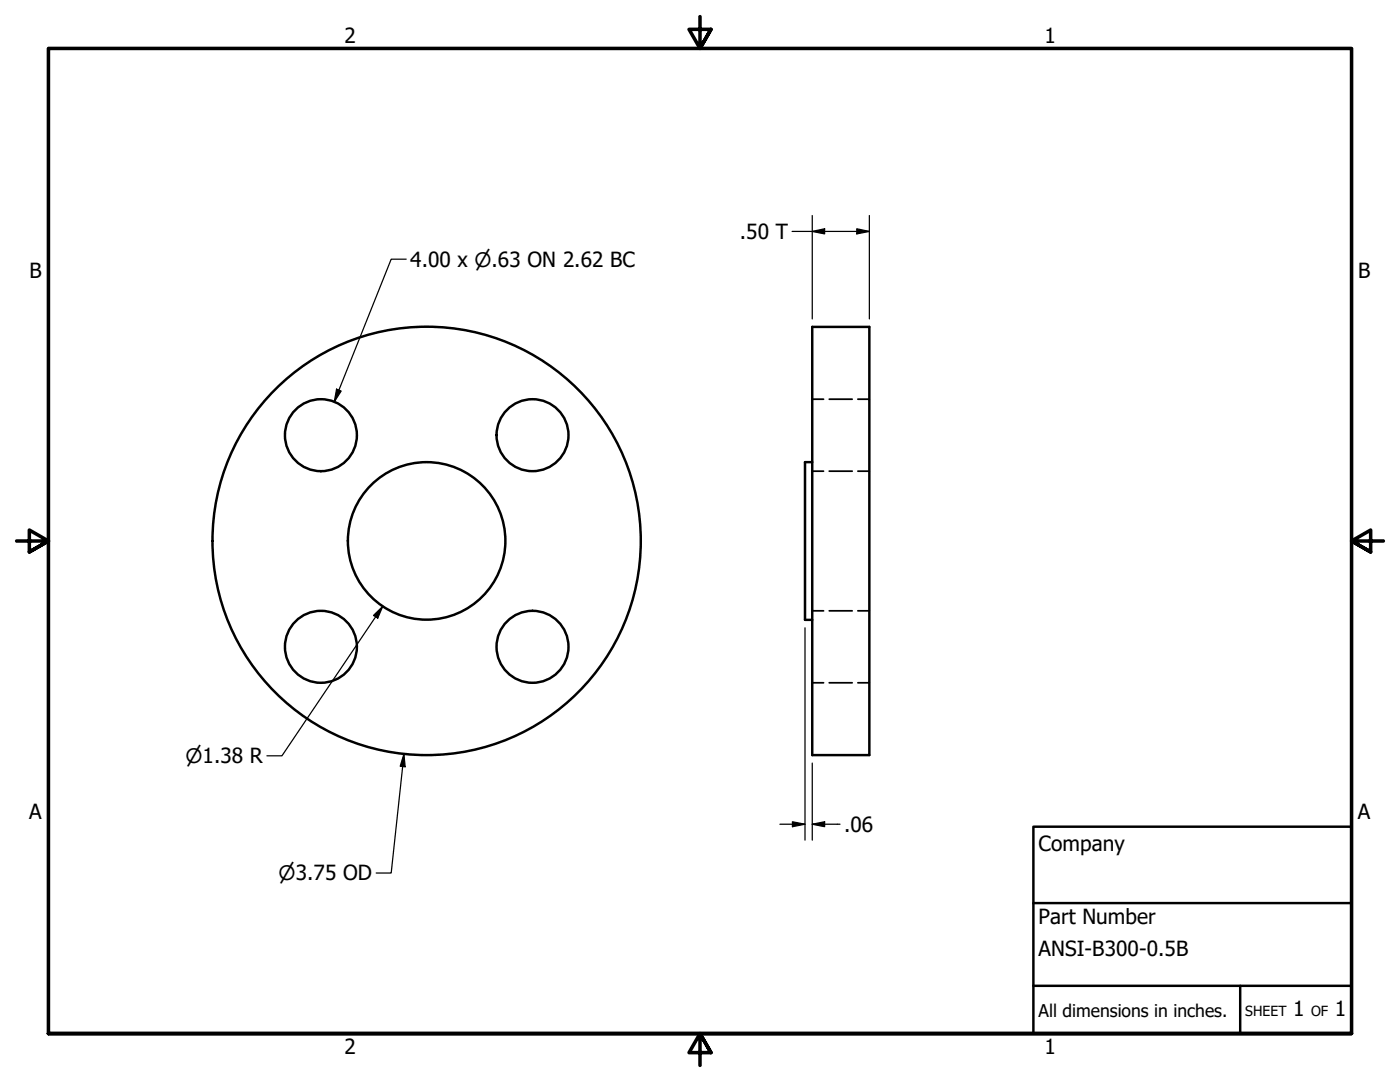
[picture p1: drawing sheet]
<svg xmlns="http://www.w3.org/2000/svg" width="279mm" height="216mm" viewBox="0 0 279 216" stroke-linecap="round" stroke-linejoin="round" font-family="sans-serif">
<!-- layer: Visible (ANSI) -->
<g fill="none" stroke="#000" stroke-width=".49">
<path d="M162.1 65.2h11.4v85.5h-11.4zM162.1 92.2h-1.4v31.5h1.4"/>
<circle cx="64" cy="86.8" r="7.2"/>
<circle cx="106.3" cy="86.8" r="7.2"/>
<circle cx="85.1" cy="107.9" r="15.7"/>
<circle cx="85.1" cy="107.9" r="42.7"/>
<circle cx="64" cy="129.1" r="7.2"/>
<circle cx="106.3" cy="129.1" r="7.2"/>
</g>
<!-- layer: Hidden (ANSI) -->
<path d="M162.1 79.7h2.3M165.5 79.7h4.6M171.2 79.7h2.3M162.1 94h2.3M165.5 94h4.6M171.2 94h2.3M162.1 136.2h2.3M162.1 121.9h2.3M165.5 136.2h4.6M165.5 121.9h4.6M171.2 136.2h2.3M171.2 121.9h2.3" fill="none" stroke="#000" stroke-width=".35"/>
<!-- layer: Border (ANSI) -->
<path d="M139.7 3.3v6.4l-2.2-3.8h4.4l-2.2 3.8 2.2-3.8M3.3 107.9h6.4l-3.8-2.1v4.3l3.8-2.2-3.8 2.2M276.1 107.9h-6.4l3.8-2.1v4.3l-3.8-2.2 3.8 2.2M9.7 206.2v-196.5h260v196.5h-260h260M141.9 210l-2.2-3.8 2.2 3.8h-4.4l2.2-3.8v6.4" fill="none" stroke="#000" stroke-width=".71"/>
<!-- layer: Title (ANSI) -->
<path d="M206.2 165h63.5v41.2h-63.5zM206.2 196.7h63.5M206.2 180.2h63.5M247.5 196.7v9.5" fill="none" stroke="#000" stroke-width=".49"/>
<!-- layer: Dimension (ANSI) -->
<g fill="none" stroke="#000" stroke-width=".25">
<path d="M81.1 51.7h-3l-11.4 28.5M158.1 46.2h15.4M162.1 46.2l2.5-.6v1.1zM162.1 43v20.6M171 45.6l2.5 .6-2.5 .5zM173.5 43v20.6M67.2 77.6l.9 .4-1.4 2.2zM74.5 122.8l1.9-1.8-1 2.3zM76.4 121l-20.1 29.8h-3M160.7 125.3v42.3M80.6 150.5l.3 2.5-1-.1zM80.6 150.5l-2.5 23.7h-3"/>
<path d="M162.1 152.3v15.3M155.6 164.5h5.1M158.2 164l2.5 .5-2.5 .5zM162.1 164.5l2.5-.5v1zM162.1 164.5h5.5"/>
</g>
<g fill="#000">
<path d="M162.1 46.2l2.5-.6v1.1z" fill-rule="evenodd"/>
<path d="M171 45.6l2.5 .6-2.5 .5z" fill-rule="evenodd"/>
<path d="M67.2 77.6l.9 .4-1.4 2.2z" fill-rule="evenodd"/>
<path d="M74.5 122.8l1.9-1.8-1 2.3z" fill-rule="evenodd"/>
<path d="M80.6 150.5l.3 2.5-1-.1z" fill-rule="evenodd"/>
<path d="M158.2 164l2.5 .5-2.5 .5z" fill-rule="evenodd"/>
<path d="M162.1 164.5l2.5-.5v1z" fill-rule="evenodd"/>
</g>
<g font-size="4.2">
<text x="68.7" y="8.6">2</text>
<text x="208.4" y="8.6">1</text>
<text x="147.7" y="47.7">.50 T</text>
<text x="81.9" y="53.2">4.00 x ⌀.63 ON 2.62 BC</text>
<text x="5.9" y="55.5">B</text>
<text x="271" y="55.5">B</text>
<text x="5.8" y="163.4">A</text>
<text x="168.5" y="166">.06</text>
<text x="271" y="163.4">A</text>
<text x="207.3" y="169.8">Company</text>
<text x="207.3" y="184.4">Part Number</text>
<text x="207.3" y="190.7">ANSI-B300-0.5B</text>
<text x="258.1" y="202.8">1</text>
<text x="266.4" y="202.8">1</text>
<text x="68.7" y="210.3">2</text>
<text x="208.4" y="210.3">1</text>
</g>
<g font-size="4">
<text x="37" y="152.3">⌀1.38 R</text>
<text x="55.6" y="175.7">⌀3.75 OD</text>
</g>
<text font-size="3.5" x="207.3" y="202.9">All dimensions in inches.</text>
<g font-size="2.8">
<text x="248.5" y="202.8">SHEET</text>
<text x="261.7" y="202.8">OF</text>
</g>
</svg>
